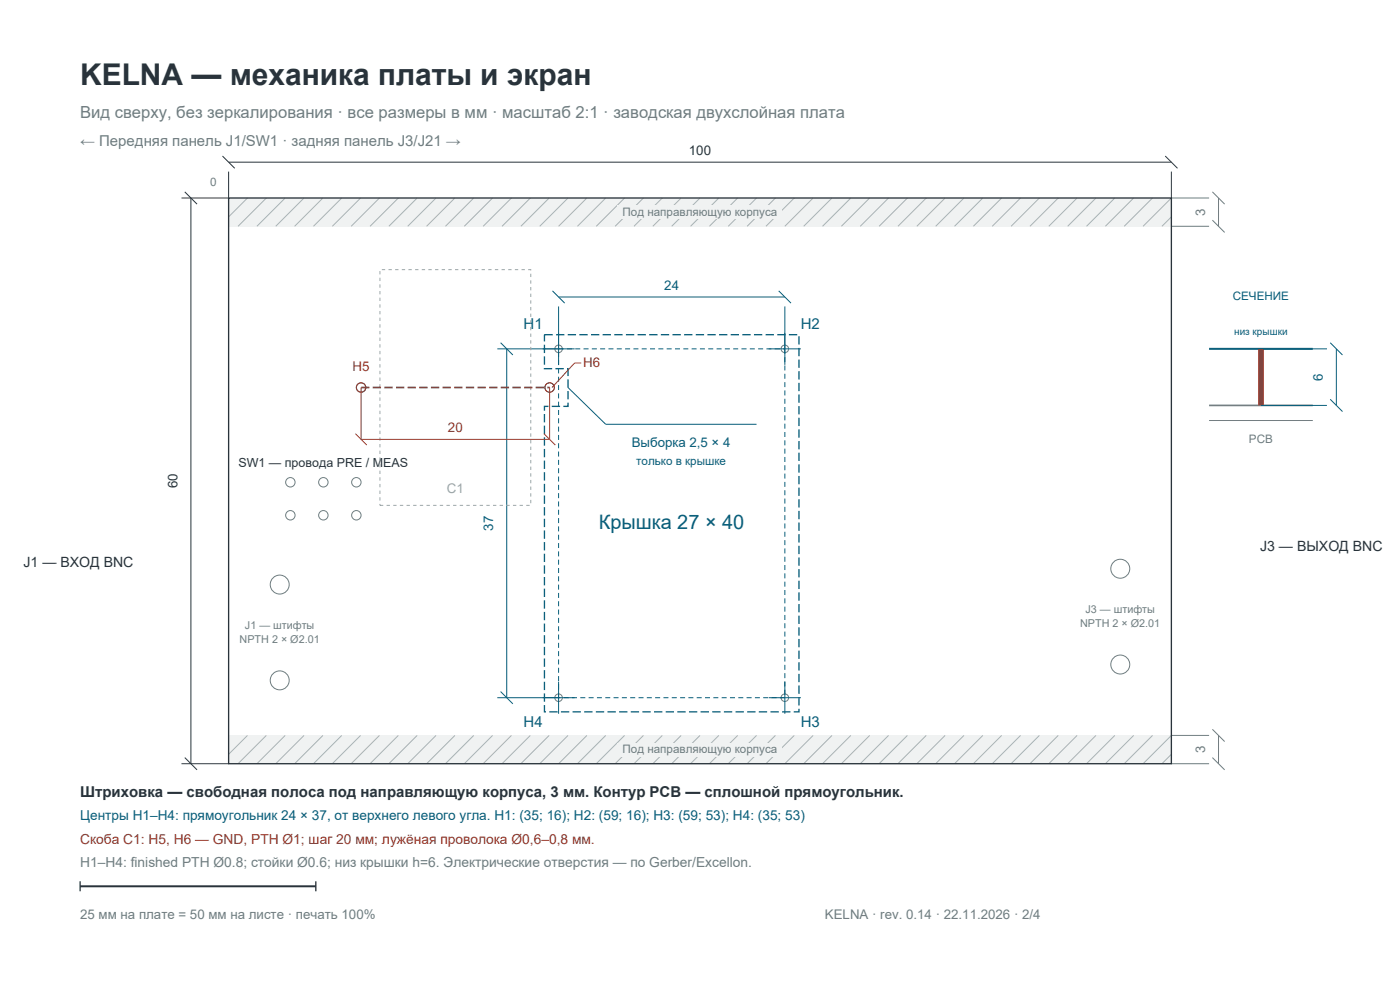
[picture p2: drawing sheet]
<svg xmlns="http://www.w3.org/2000/svg" width="297mm" height="210mm" viewBox="0 0 297 210" stroke-linecap="round" stroke-linejoin="round" font-family="sans-serif">
<path d="M48.5 42h200v6h-200z" fill="#f0f2f2"/>
<g fill="none" stroke="#a8b3b5" stroke-width=".21">
<path d="M52.5 42l-4 4M56.5 42l-6 6M60.5 42l-6 6M64.5 42l-6 6M68.5 42l-6 6M72.5 42l-6 6M76.5 42l-6 6M80.5 42l-6 6M84.5 42l-6 6M88.5 42l-6 6M92.5 42l-6 6M96.5 42l-6 6"/>
<path d="M100.5 42l-6 6M104.5 42l-6 6M108.5 42l-6 6M112.5 42l-6 6M116.5 42l-6 6M120.5 42l-6 6M124.5 42l-6 6M128.5 42l-6 6M132.5 42l-6 6M136.5 42l-6 6M140.5 42l-6 6M144.5 42l-6 6"/>
<path d="M148.5 42l-6 6M152.5 42l-6 6M156.5 42l-6 6M160.5 42l-6 6M164.5 42l-6 6M168.5 42l-6 6M172.5 42l-6 6M176.5 42l-6 6M180.5 42l-6 6M184.5 42l-6 6M188.5 42l-6 6M192.5 42l-6 6"/>
<path d="M196.5 42l-6 6M200.5 42l-6 6M204.5 42l-6 6M208.5 42l-6 6M212.5 42l-6 6M216.5 42l-6 6M220.5 42l-6 6M224.5 42l-6 6M228.5 42l-6 6M232.5 42l-6 6M236.5 42l-6 6M240.5 42l-6 6"/>
<path d="M244.5 42l-6 6M248.5 42l-6 6M248.5 46l-2 2"/>
</g>
<path d="M131 43.6h35v2.8h-35z" fill="#f0f2f2"/>
<path d="M248.5 42h8M248.5 48h8M257.2 40.7l2.6 2.6M257.2 46.7l2.6 2.6M258.5 42v6" fill="none" stroke="#6e7d80" stroke-width=".21"/>
<path d="M48.5 156h200v6h-200z" fill="#f0f2f2"/>
<g fill="none" stroke="#a8b3b5" stroke-width=".21">
<path d="M52.5 156l-4 4M56.5 156l-6 6M60.5 156l-6 6M64.5 156l-6 6M68.5 156l-6 6M72.5 156l-6 6M76.5 156l-6 6M80.5 156l-6 6M84.5 156l-6 6M88.5 156l-6 6M92.5 156l-6 6M96.5 156l-6 6"/>
<path d="M100.5 156l-6 6M104.5 156l-6 6M108.5 156l-6 6M112.5 156l-6 6M116.5 156l-6 6M120.5 156l-6 6M124.5 156l-6 6M128.5 156l-6 6M132.5 156l-6 6M136.5 156l-6 6M140.5 156l-6 6M144.5 156l-6 6"/>
<path d="M148.5 156l-6 6M152.5 156l-6 6M156.5 156l-6 6M160.5 156l-6 6M164.5 156l-6 6M168.5 156l-6 6M172.5 156l-6 6M176.5 156l-6 6M180.5 156l-6 6M184.5 156l-6 6M188.5 156l-6 6M192.5 156l-6 6"/>
<path d="M196.5 156l-6 6M200.5 156l-6 6M204.5 156l-6 6M208.5 156l-6 6M212.5 156l-6 6M216.5 156l-6 6M220.5 156l-6 6M224.5 156l-6 6M228.5 156l-6 6M232.5 156l-6 6M236.5 156l-6 6M240.5 156l-6 6"/>
<path d="M244.5 156l-6 6M248.5 156l-6 6M248.5 160l-2 2"/>
</g>
<path d="M131 157.6h35v2.8h-35z" fill="#f0f2f2"/>
<g fill="none" stroke="#6e7d80" stroke-width=".21">
<path d="M256.5 89.2h22M248.5 156h8M257.2 154.7l2.6 2.6M258.5 156v6M248.5 162h8M257.2 160.7l2.6 2.6"/>
<circle cx="118.5" cy="74" r=".8"/>
<circle cx="166.5" cy="74" r=".8"/>
<circle cx="76.6" cy="82.2" r="1"/>
<circle cx="116.6" cy="82.2" r="1"/>
<circle cx="61.6" cy="109.3" r="1"/>
<circle cx="61.6" cy="102.3" r="1"/>
<circle cx="68.6" cy="109.3" r="1"/>
<circle cx="68.6" cy="102.3" r="1"/>
<circle cx="75.6" cy="109.3" r="1"/>
<circle cx="75.6" cy="102.3" r="1"/>
<circle cx="59.3" cy="124" r="2.01"/>
<circle cx="237.7" cy="120.6" r="2.01"/>
<circle cx="59.3" cy="144.3" r="2.01"/>
<circle cx="118.5" cy="148" r=".8"/>
<circle cx="166.5" cy="148" r=".8"/>
<circle cx="237.7" cy="141" r="2.01"/>
</g>
<path d="M48.5 42h200v120h-200zM17 186.9v2.2M67 186.9v2.2" fill="none" stroke="#29333b" stroke-width=".28"/>
<path d="M47.2 33.1l2.6 2.6M48.5 36.4v5.6h-10M48.5 34.4h200M247.2 33.1l2.6 2.6M248.5 36.4v5.6M39.2 40.7l2.6 2.6M40.5 42v120M38.5 162h10M39.2 160.7l2.6 2.6" fill="none" stroke="#29333b" stroke-width=".21"/>
<g fill="none" stroke="#085e7a" stroke-width=".21">
<path d="M105.5 74h16.4M106.2 72.7l2.6 2.6M107.5 74v74M117.2 61.7l2.6 2.6M118.5 65v12.4M118.5 63h48M163.1 74h6.8M165.2 61.7l2.6 2.6M166.5 65v12.4M267.5 74h14M282.2 72.7l2.6 2.6M283.5 74v12"/>
<path d="M120.5 82.2l8 7.8h32M267.5 86h14M282.2 84.7l2.6 2.6M105.5 148h16.4M106.2 146.7l2.6 2.6M118.5 144.6v6.8M163.1 148h6.8M166.5 144.6v6.8"/>
</g>
<path d="M115.5 71h54v80h-54v-64.8h5v-8h-5v-7.2" fill="none" stroke="#085e7a" stroke-width=".28" stroke-dasharray="1.8 .7" stroke-linecap="butt"/>
<path d="M118.5 74h48M166.5 74v74M118.5 148v-74M166.5 148h-48" fill="none" stroke="#085e7a" stroke-width=".21" stroke-dasharray="1.1 .7" stroke-linecap="butt"/>
<path d="M256.5 74h22" fill="none" stroke="#085e7a" stroke-width=".42"/>
<path d="M256.5 86h22" fill="none" stroke="#6e7d80" stroke-width=".35"/>
<path d="M267.5 74v12" fill="none" stroke="#993629" stroke-width="1.2" stroke-linecap="butt"/>
<path d="M80.6 57.2h32v50h-32z" fill="none" stroke="#9ca6a6" stroke-width=".21" stroke-dasharray=".7 .7" stroke-linecap="butt"/>
<path d="M76.6 82.2h40" fill="none" stroke="#993629" stroke-width=".35" stroke-dasharray="1.8 .7" stroke-linecap="butt"/>
<g fill="none" stroke="#993629" stroke-width=".23">
<circle cx="76.6" cy="82.2" r="1"/>
<circle cx="116.6" cy="82.2" r="1"/>
</g>
<path d="M123.3 77h-1.4l-4.8 5.2M75.4 92l2.4 2.4M76.6 82.2v11h40v-11M115.4 92l2.4 2.4" fill="none" stroke="#993629" stroke-width=".21"/>
<path d="M17 188h50" fill="none" stroke="#29333b" stroke-width=".42"/>
<text font-size="6.3" fill="#29333b" x="17" y="18">KELNA — механика платы и экран</text>
<text font-size="4.2" fill="#085e7a" x="127.1" y="112.3">Крышка 27 × 40</text>
<text font-size="3.5" fill="#6e7d80" x="17" y="25">Вид сверху, без зеркалирования ꞏ все размеры в мм ꞏ масштаб 2:1 ꞏ заводская двухслойная плата</text>
<text font-size="3.2" fill="#6e7d80" x="17" y="31">← Передняя панель J1/SW1 ꞏ задняя панель J3/J21 →</text>
<g font-size="3.2" fill="#085e7a">
<text x="111.1" y="69.8">H1</text>
<text x="169.9" y="69.8">H2</text>
<text x="111.1" y="154.2">H4</text>
<text x="169.9" y="154.2">H3</text>
</g>
<text font-size="3.2" fill="#29333b" x="17" y="169">Штриховка — свободная полоса под направляющую корпуса, 3 мм. Контур PCB — сплошной прямоугольник.</text>
<g font-size="3" fill="#29333b">
<text x="267.3" y="116.8">J3 — ВЫХОД BNC</text>
<text x="5" y="120.2">J1 — ВХОД BNC</text>
</g>
<text font-size="2.9" fill="#085e7a" x="17" y="174">Центры H1–H4: прямоугольник 24 × 37, от верхнего левого угла. H1: (35; 16); H2: (59; 16); H3: (59; 53); H4: (35; 53)</text>
<text font-size="2.9" fill="#993629" x="17" y="179">Скоба C1: H5, H6 — GND, PTH Ø1; шаг 20 мм; лужёная проволока Ø0,6–0,8 мм.</text>
<text font-size="2.9" fill="#6e7d80" x="17" y="184">H1–H4: finished PTH Ø0.8; стойки Ø0.6; низ крышки h=6. Электрические отверстия — по Gerber/Excellon.</text>
<g font-size="2.8" fill="#29333b">
<text x="146.1" y="32.8">100</text>
<text x="37.7" y="103.6" transform="rotate(-90 37.7 103.6)">60</text>
</g>
<g font-size="2.8" fill="#6e7d80">
<text x="255.7" y="45.8" transform="rotate(-90 255.7 45.8)">3</text>
<text x="255.7" y="159.8" transform="rotate(-90 255.7 159.8)">3</text>
<text x="17" y="195">25 мм на плате = 50 мм на листе ꞏ печать 100%</text>
<text x="175" y="195">KELNA ꞏ rev. 0.14 ꞏ 22.11.2026 ꞏ 2/4</text>
</g>
<g font-size="2.8" fill="#085e7a">
<text x="140.9" y="61.4">24</text>
<text x="280.7" y="80.8" transform="rotate(-90 280.7 80.8)">6</text>
<text x="134" y="94.8">Выборка 2,5 × 4</text>
<text x="104.7" y="112.6" transform="rotate(-90 104.7 112.6)">37</text>
</g>
<g font-size="2.8" fill="#993629">
<text x="123.7" y="77.8">H6</text>
<text x="74.8" y="78.6">H5</text>
<text x="95" y="91.6">20</text>
</g>
<text font-size="2.8" fill="#9ca6a6" x="94.8" y="104.6">C1</text>
<text font-size="2.6" fill="#29333b" x="50.6" y="99.1">SW1 — провода PRE / MEAS</text>
<g font-size="2.5" fill="#6e7d80">
<text x="44.6" y="39.5">0</text>
<text x="132.1" y="45.7">Под направляющую корпуса</text>
<text x="265" y="93.9">PCB</text>
<text x="132.1" y="159.7">Под направляющую корпуса</text>
</g>
<g font-size="2.5" fill="#085e7a">
<text x="261.5" y="63.7">СЕЧЕНИЕ</text>
<text x="135" y="98.7">только в крышке</text>
</g>
<g font-size="2.3" fill="#6e7d80">
<text x="230.3" y="130.1">J3 — штифты</text>
<text x="50.8" y="136.4">NPTH 2 × Ø2.01</text>
<text x="52" y="133.4">J1 — штифты</text>
<text x="229.2" y="133.1">NPTH 2 × Ø2.01</text>
</g>
<text font-size="2.1" fill="#085e7a" x="261.8" y="71">низ крышки</text>
</svg>
